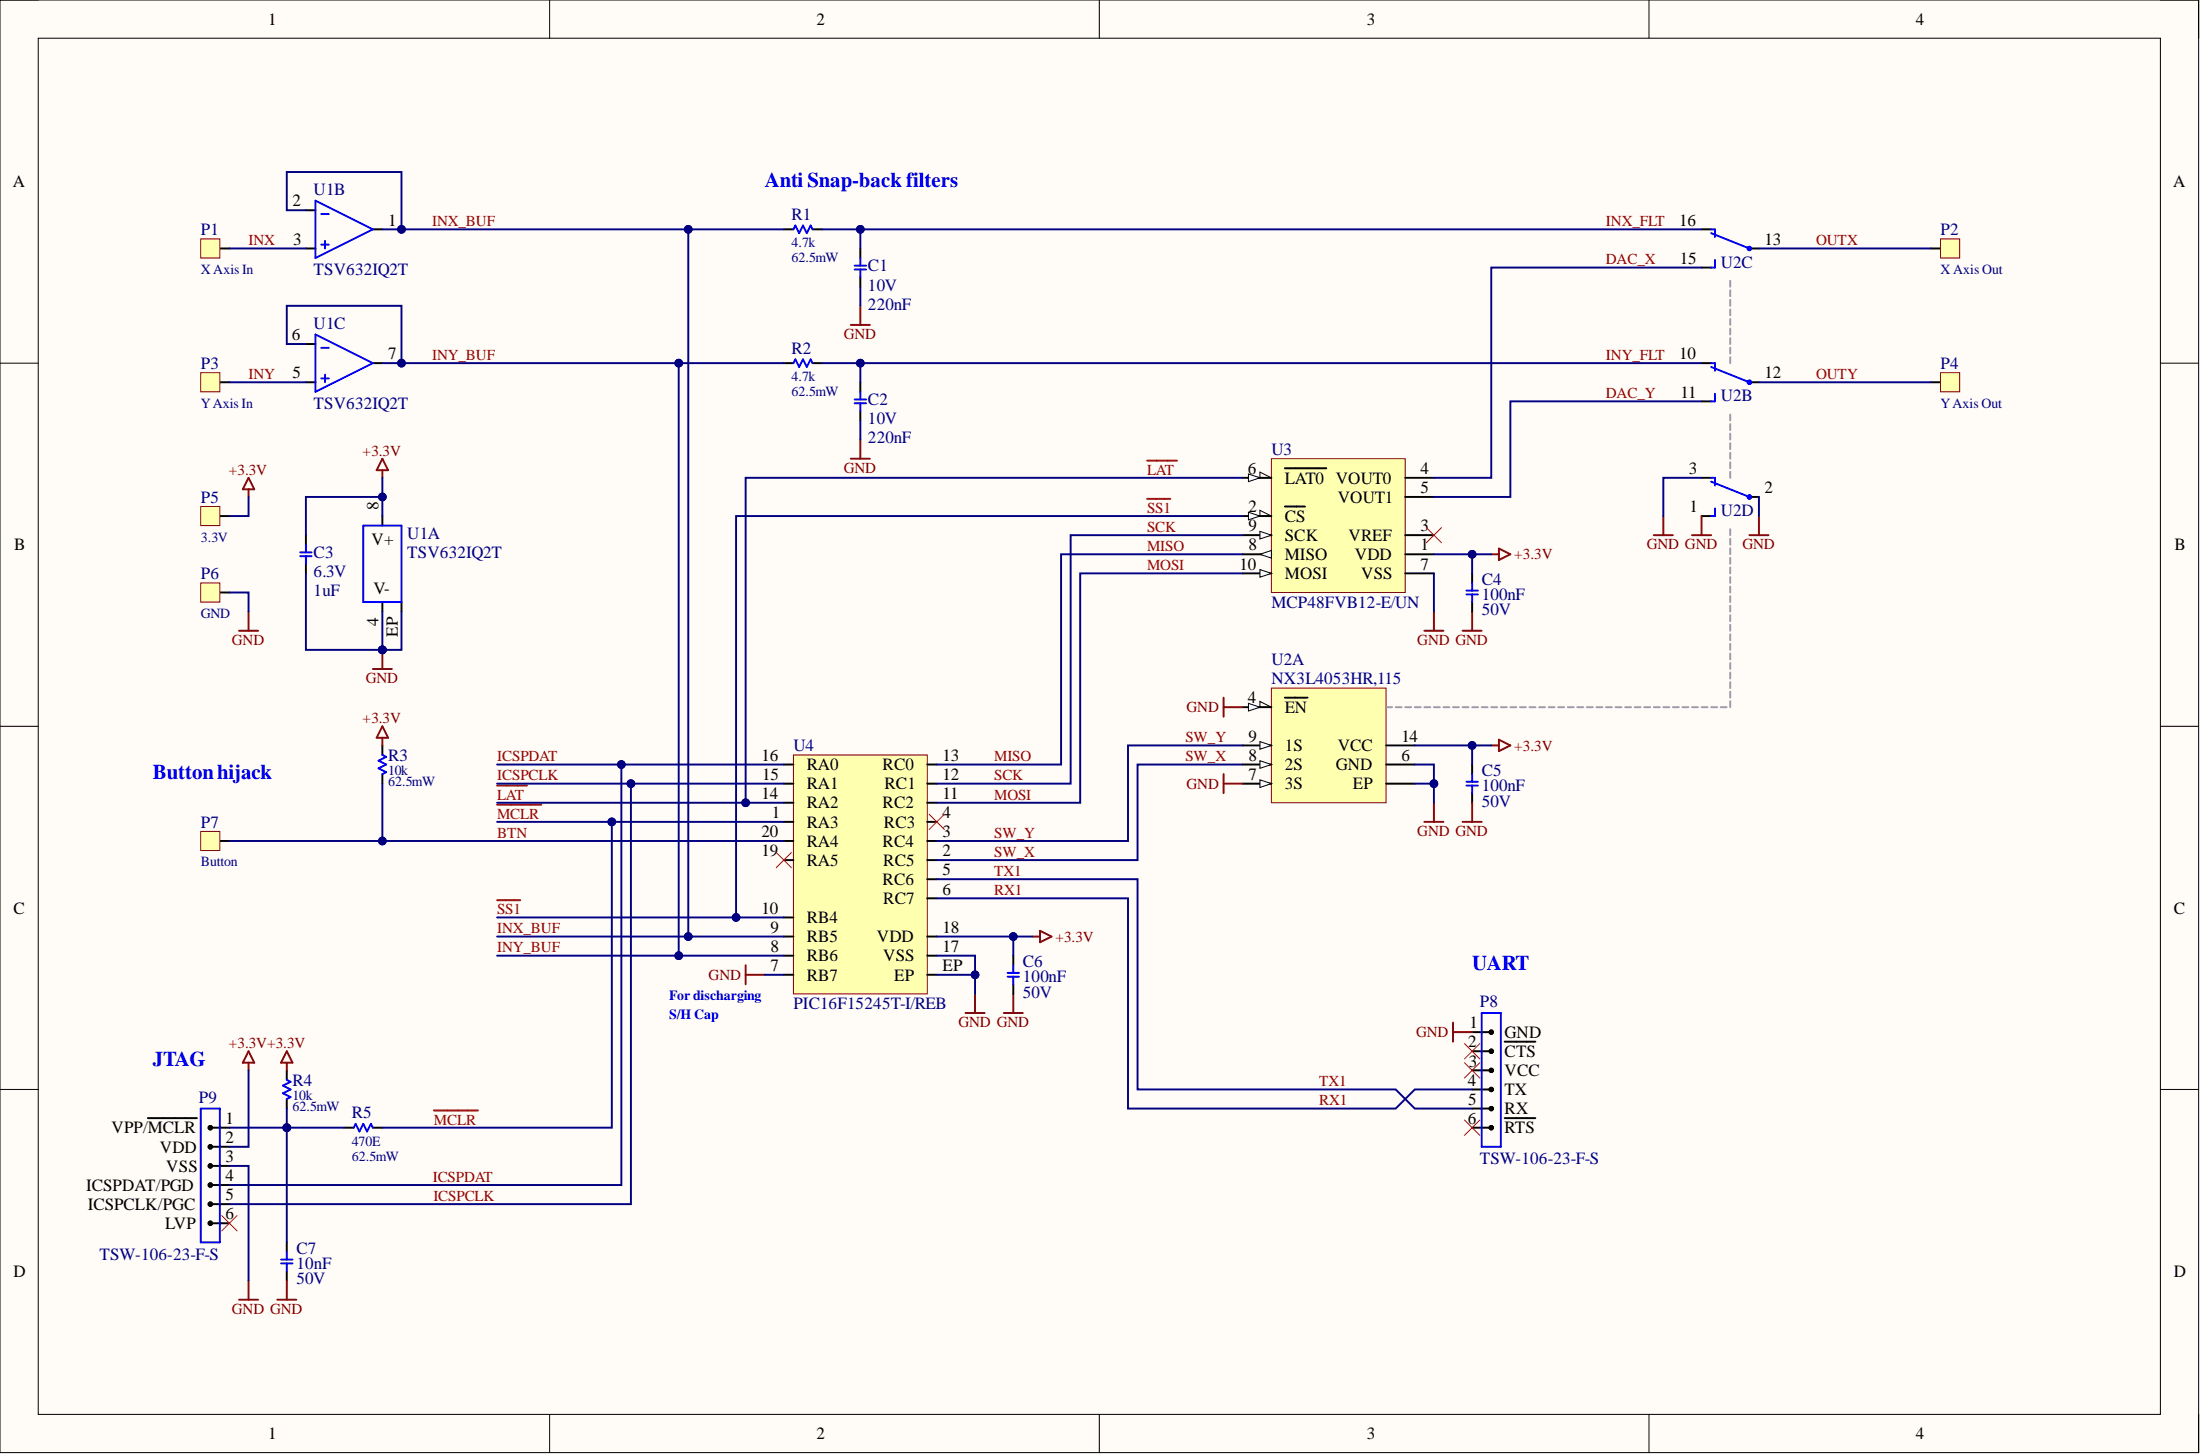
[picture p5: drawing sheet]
# Altium project AngleMod V1.PrjPcb
Author: TheComet; BoardRevision: V1; ProjectTitle: AngleMod
1 sheet, 25 parts. Net scope: global (net labels, ports and power ports of the same name join across sheets).
Board file: AngleMod V1.PcbDoc

## Sheet AngleMod V1.SchDoc: =ProjectTitle
size A4; DrawnBy: TheComet; Engineer: TheComet; Revision: V1; SheetNumber: 1; SheetTotal: 1

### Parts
C1  value 220nF  Value2: 10V  [CX7R0603K]  (hidden comment: CC0603KRX7R6BB224)
C2  value 220nF  Value2: 10V  [CX7R0603K]  (hidden comment: CC0603KRX7R6BB224)
C3  value 1uF  Value2: 6.3V  [CX7R0603K]  (hidden comment: 06036C105JAT2A)
C4  value 100nF  Value2: 50V  [CX7R0402C]  (hidden comment: 04025C104JAT2A)
C5  value 100nF  Value2: 50V  [CX7R0402C]  (hidden comment: 04025C104JAT2A)
C6  value 100nF  Value2: 50V  [CX7R0402C]  (hidden comment: 04025C104JAT2A)
C7  value 10nF  Value2: 50V  [CX7R0402C]  (hidden comment: 04025C104JAT2A)
P1  Name: X Axis In  [PAD_2X1.5_SQUARE]  (hidden comment: SMD Pad 1 pin)
P2  Name: X Axis Out  [PAD_2X1.5_SQUARE]  (hidden comment: SMD Pad 1 pin)
P3  Name: Y Axis In  [PAD_2X1.5_SQUARE]  (hidden comment: SMD Pad 1 pin)
P4  Name: Y Axis Out  [PAD_2X1.5_SQUARE]  (hidden comment: SMD Pad 1 pin)
P5  Name: 3.3V  [PAD_2X1.5_SQUARE]  (hidden comment: SMD Pad 1 pin)
P6  Name: GND  [PAD_2X1.5_SQUARE]  (hidden comment: SMD Pad 1 pin)
P7  Name: Button  [PAD_2X1.5_SQUARE]  (hidden comment: SMD Pad 1 pin)
P8  TSW-106-23-F-S  [TSW-106-23-F-S_SIDEA]
P9  TSW-106-23-F-S  [TSW-106-23-F-S_SIDEA]
R1  value 4.7k  Value2: 62.5mW  [RT0402_C]  (hidden comment: RG1005P-472-B-T5)
R2  value 4.7k  Value2: 62.5mW  [RT0402_C]  (hidden comment: RG1005P-472-B-T5)
R3  value 10k  Value2: 62.5mW  [RT0402_C]  (hidden comment: TBD)
R4  value 10k  Value2: 62.5mW  [RT0402_C]  (hidden comment: TBD)
R5  value 470E  Value2: 62.5mW  [RT0402_C]  (hidden comment: TBD)
U1  TSV632IQ2T  [DFN-8_2X2_0.5_C]  (parts A,B,C of 3)
U2  NX3L4053HR,115  [HXQFN-16_SOT-1039-2_C]  (parts A,B,C,D of 4)
U3  MCP48FVB12-E/UN  [MSOP-10_0.5_C]
U4  PIC16F15245T-I/REB  [VQFN-20_0.4_C]

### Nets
+3.3V: C3.2 C4.2 C5.2 C6.2 P5.1 P9.2(VDD) R3.2 R4.2 U1.8(V+) U2.14(VCC) U3.1(VDD) U4.18(VDD)
GND: C1.1 C2.1 C3.1 C4.1 C5.1 C6.1 C7.1 P6.1 P8.1(GND) P9.3(VSS) U1.4(V-) U1.EP U2.1(3Y1) U2.2(3Z) U2.3(3Y0) U2.4(~{EN}) U2.6(GND) U2.7(3S) U2.EP U3.7(VSS) U4.7(RB7) U4.17(VSS) U4.EP
BTN: P7.1 R3.1 U4.20(RA4)
DAC_X: U2.15(2Y1) U3.4(VOUT0)
DAC_Y: U2.11(1Y1) U3.5(VOUT1)
ICSPCLK: P9.5(ICSPCLK/PGC) U4.15(RA1)
ICSPDAT: P9.4(ICSPDAT/PGD) U4.16(RA0)
INX: P1.1 U1.3(IN1+)
INX_BUF: R1.2 U1.1(OUT1) U1.2(IN1-) U4.9(RB5)
INX_FLT: C1.2 R1.1 U2.16(2Y0)
INY: P3.1 U1.5(IN2+)
INY_BUF: R2.2 U1.6(IN2-) U1.7(OUT2) U4.8(RB6)
INY_FLT: C2.2 R2.1 U2.10(1Y0)
~{LAT}: U3.6(~{LAT0}) U4.14(RA2)
~{MCLR}: R5.1 U4.1(RA3)
MISO: U3.8(MISO) U4.13(RC0)
MOSI: U3.10(MOSI) U4.11(RC2)
OUTX: P2.1 U2.13(2Z)
OUTY: P4.1 U2.12(1Z)
RX1: P8.4(TX) U4.6(RC7)
~{SS1}: U3.2(~{CS}) U4.10(RB4)
SCK: U3.9(SCK) U4.12(RC1)
SW_X: U2.8(2S) U4.2(RC5)
SW_Y: U2.9(1S) U4.3(RC4)
TX1: P8.5(RX) U4.5(RC6)
NetC7_2: C7.2 P9.1(VPP/~{MCLR}) R4.1 R5.2

Not connected (* = marked no-connect by the designer): P8 2(~{CTS})* 3(VCC)* 6(~{RTS})*; P9 6(LVP)*; U3 3(VREF)*; U4 4(RC3)* 19(RA5)*

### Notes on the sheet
- (near R1) Anti Snap-back filters
- (near P7) Button hijack
- (near U4) For discharging
- (near P8) UART
- JTAG
- S/H Cap
